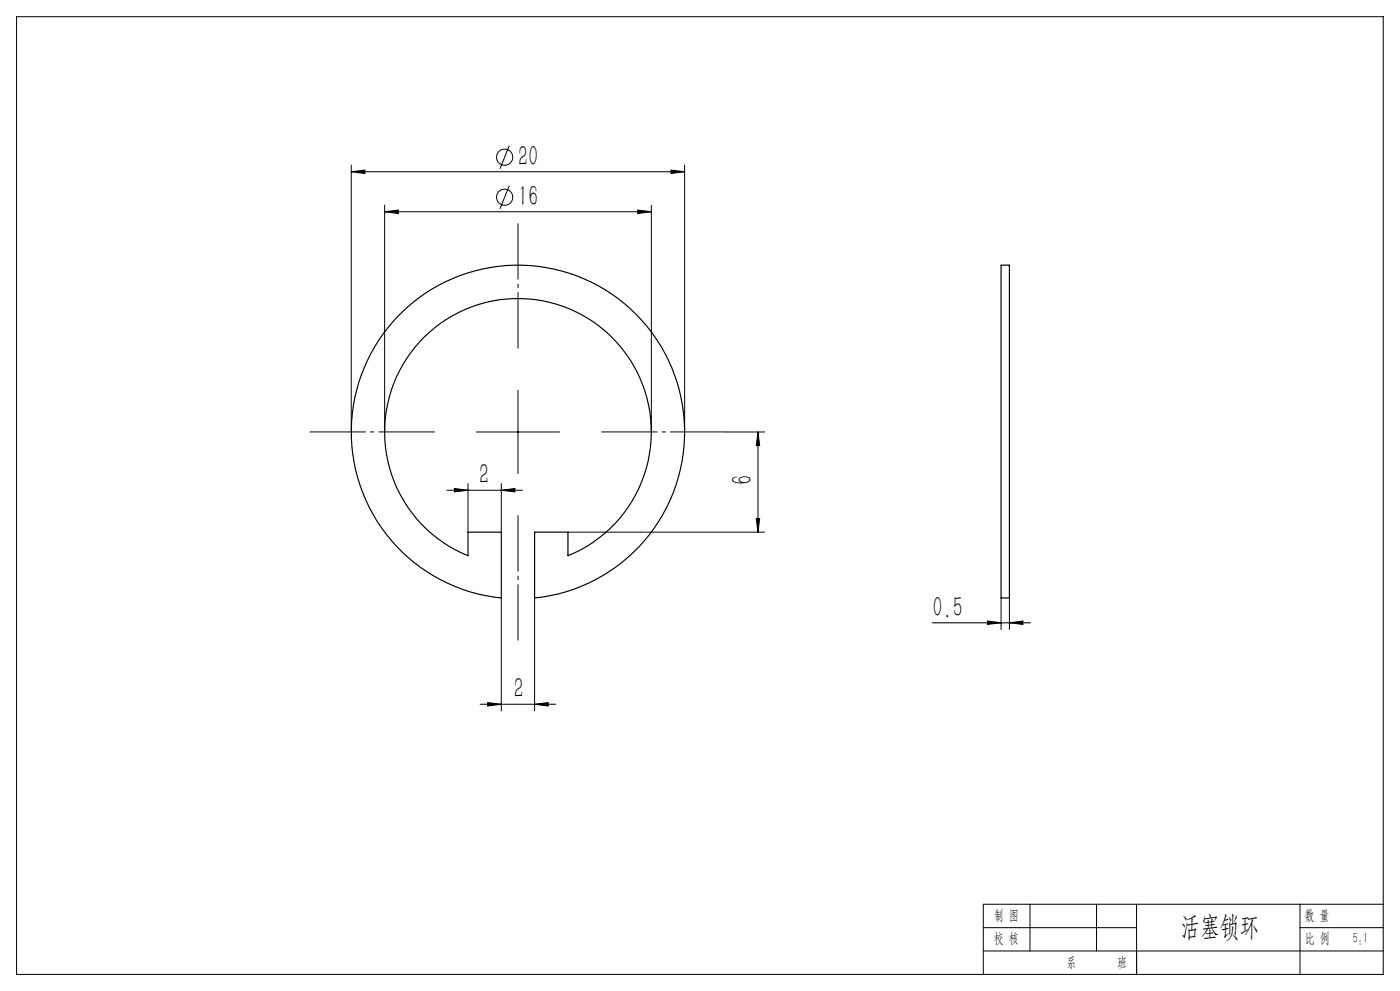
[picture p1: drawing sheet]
<svg xmlns="http://www.w3.org/2000/svg" width="420mm" height="297mm" viewBox="0 0 420 297" stroke-linecap="round" stroke-linejoin="round" font-family="sans-serif">
<path d="M300.3 79.5h2.5v99.7h-2.5zM119.9 94.3a50 50 0 0 1 80.6 13.6 50 50 0 0 1-40.1 71.3v-19.7h10v7a40 40 0 0 0 16.8-61.3 40 40 0 0 0-63.6 0 40 40 0 0 0 16.8 61.3v-7h10v19.7a50 50 0 0 1-42.1-32.8 50 50 0 0 1 11.6-52.1z" fill="none" stroke="#000" stroke-width=".35"/>
<g fill="none" stroke="#000" stroke-width=".3">
<path d="M5 5h410v287h-410zM105.4 51.5l4.1-.5v1zM105.4 49.5v80M105.4 51.5h100M152.8 43.6l-2.8 7M152.8 55.6l-2.8 7M201.3 51l4.1 .5-4.1 .5zM205.4 49.5v80M115.4 63.5l4.1-.5v1zM115.4 61.5v68M115.4 63.5h80M191.3 63l4.1 .5-4.1 .5z"/>
<path d="M195.4 61.5v68M155.4 117v25M142.9 129.5h25M217.9 129.5h11.5M227.4 129.5l.5 4.1h-1zM227.4 129.5v30M134.1 146.9h22.6M136.3 146.4l4.1 .5-4.1 .5zM140.4 144.9v14.6M150.4 146.9l4.1-.5v1zM150.4 144.9v14.6M170.4 159.5h59"/>
<path d="M226.9 155.4h1l-.5 4.1zM150.4 179.2v33.9M160.4 179.2v33.9M300.3 179.2v9.5M302.8 179.2v9.5M279.7 186.7h29.5M296.2 186.1l4.1 .6-4.1 .4zM302.8 186.7l4.1-.6v1zM144 211.1h22.7M146.3 210.6l4.1 .5-4.1 .5zM160.4 211.1l4.1-.5v1zM295 278h46"/>
<path d="M309 271v14M329 271v14M341 271v21M390 278h25M390 271v21M415 271h-120v21M295 285h120"/>
<circle cx="151.4" cy="47.1" r="2.42"/>
<circle cx="151.4" cy="59.1" r="2.42"/>
</g>
<path d="M155.4 104.5v-37.6M130.4 129.5h-37.5M180.4 129.5h37.5M155.4 154.5v37.5" fill="none" stroke="#000" stroke-width=".3" stroke-dasharray="30.5 1.3 1.3 1.3" stroke-dashoffset="13.6" stroke-linecap="butt"/>
<path d="M341 285v7" fill="none" stroke="#0a0605" stroke-width=".3"/>
<g fill="#000">
<path d="M201.3 51l4.1 .5-4.1 .5zM105.4 51.5l4.1-.5v1z"/>
<path d="M191.3 63l4.1 .5-4.1 .5zM115.4 63.5l4.1-.5v1z"/>
<path d="M136.3 146.4l4.1 .5-4.1 .5zM150.4 146.9l4.1-.5v1z"/>
<path d="M226.9 155.4h1l-.5 4.1zM227.4 129.5l.5 4.1h-1z"/>
<path d="M296.2 186.1l4.1 .6-4.1 .4zM302.8 186.7l4.1-.6v1z"/>
<path d="M146.3 210.6l4.1 .5-4.1 .5zM160.4 211.1l4.1-.5v1z"/>
</g>
<g font-size="8.8">
<text x="155.4" y="49.7">20</text>
<text x="155.4" y="61.7">16</text>
<text x="143.8" y="145.2">2</text>
<text x="225.7" y="145.3" transform="rotate(-90 225.7 145.3)">6</text>
<text x="279.7" y="184.9">0.5</text>
<text x="154.1" y="209.3">2</text>
</g>
<text font-size="8.5" x="354.1" y="280.6">活塞锁环</text>
<g font-size="4.4">
<text x="298.2" y="275.7">制 图</text>
<text x="391.4" y="275.6">数 量</text>
<text x="298.1" y="282.7">校 核</text>
<text x="391.4" y="282.7">比 例</text>
<text x="405.8" y="282.7">5:1</text>
<text x="320" y="289.8">系</text>
<text x="335.1" y="289.8">班</text>
</g>
</svg>
